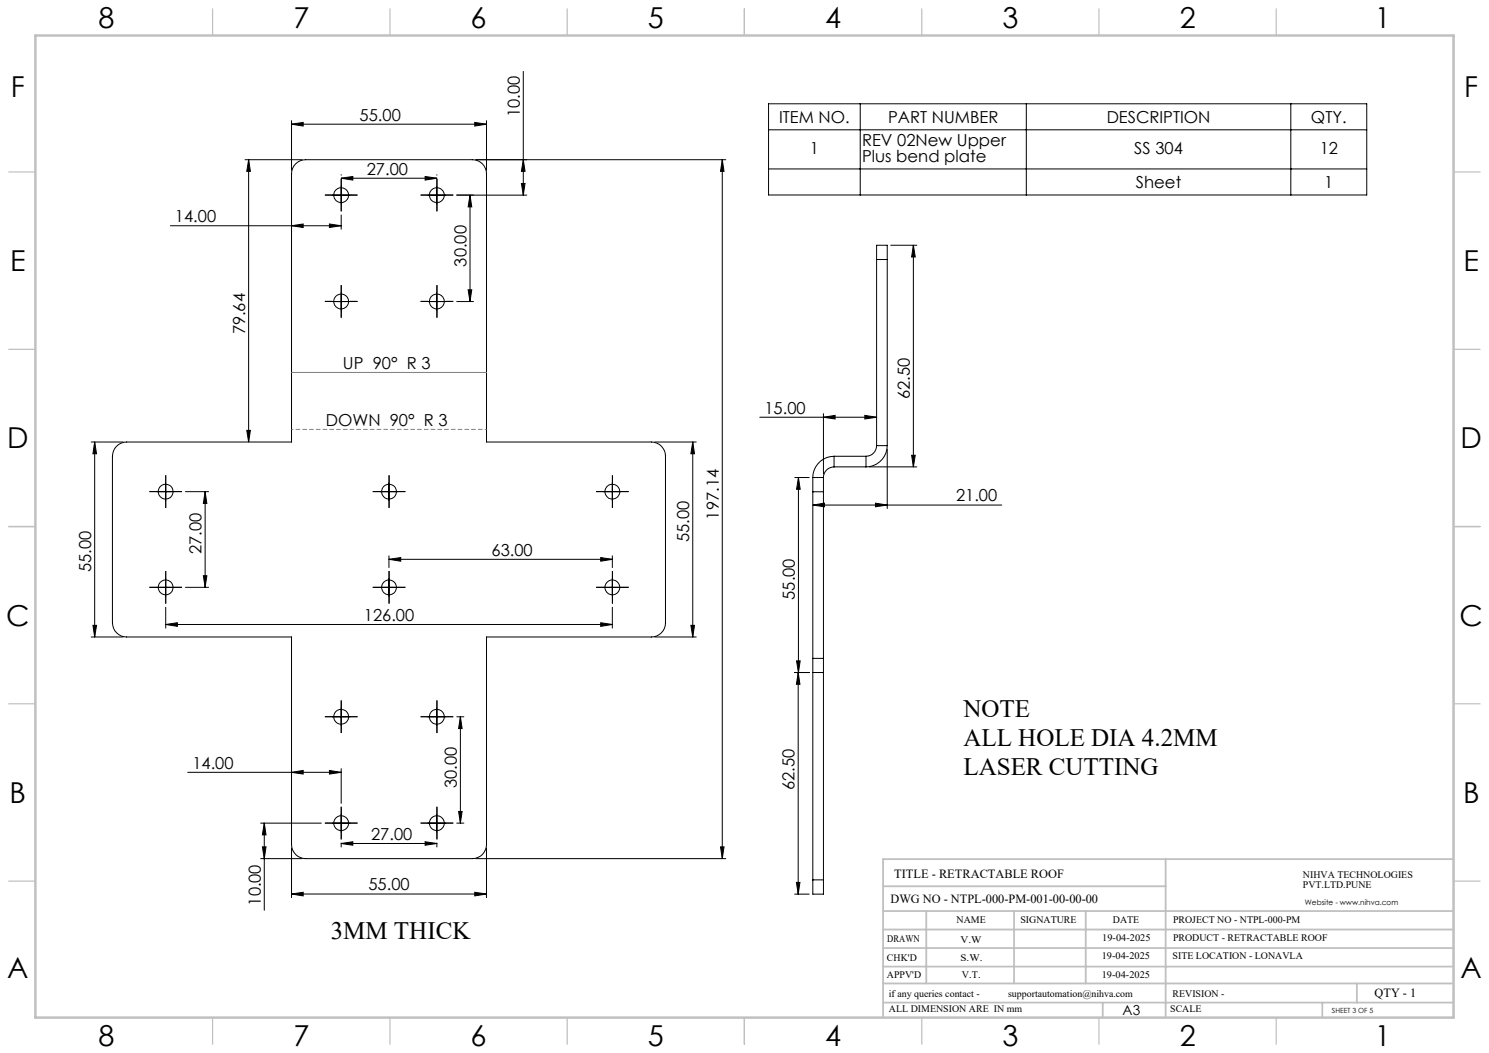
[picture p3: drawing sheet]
<svg xmlns="http://www.w3.org/2000/svg" width="420mm" height="297mm" viewBox="0 0 420 297" stroke-linecap="round" stroke-linejoin="round" font-family="sans-serif">
<g fill="none" stroke="#000" stroke-width=".28">
<path d="M82.2 35l3.3-.5v1.1zM82.2 34v14M82.2 35h55M133.9 34.5l3.3 .5-3.3 .6zM137.2 34v14M147.6 20.1v34.9M216.8 29.3h168.7v25.7h-168.7zM216.8 36.6h168.7M242.6 29.3v25.7M289.5 29.3v25.7M364.1 29.3v25.7M69.1 45h16.1"/>
<path d="M70.1 45l.5 3.3h-1zM70.1 45v79.7M83.4 46.2a3.8 3.8 0 0 1 2.8-1.2h47a4 4 0 0 1 4 4v75.7h46.5a4 4 0 0 1 4 4v47a4 4 0 0 1-4 4h-46.5v58.5a4 4 0 0 1-4 4h-47a4 4 0 0 1-4-4v-58.5h-46.5a4 4 0 0 1-4-4v-47a4 4 0 0 1 4-4h46.5v-75.7a3.8 3.8 0 0 1 1.2-2.8zM93.7 55h5M96.2 52.5v5M96.2 50.3l3.3-.5v1zM96.2 49.3v.1M96.2 50.3h27M119.9 49.8l3.3 .5-3.3 .5zM120.7 55h5M123.2 52.5v5M123.2 49.3v.1"/>
<path d="M128.8 55h19.8M132.6 55v30.1M132.6 55l.5 3.3h-1.1zM147.1 51.7h1l-.5 3.3zM147.6 45l.5 3.3h-1zM203.7 45v197.2M203.7 45l.5 3.3h-1zM204.7 45h-70.5M216.8 47.7h168.7M48 63.7h48.2M82.2 63.7l3.3-.5v1zM92.9 63.2l3.3 .5-3.3 .5z"/>
<path d="M96.2 60.6v4.1M247.3 73.2v-4h3v4M247.3 73.2v52.5M247.3 73.2h3M250.3 73.2v52.5M251.2 69.2h7.4M257.6 69.2l.6 3.3h-1.1zM257.6 69.2v62.5M93.7 85.1h5M96.2 82.5v5M120.7 85.1h5M123.2 82.5v5"/>
<path d="M128.8 85.1h4.8M132 81.7h1.1l-.5 3.4zM214.3 117.7h33M232.3 117.7l3.2-.5v1zM232.3 116.7v17M243.9 117.2l3.4 .5-3.4 .5zM25.7 124.7h9M26.7 124.7l.5 3.3h-1zM26.7 124.7v55M44.2 138.7h5M46.7 136.2v5M52.3 138.7h6.5"/>
<path d="M57.9 138.7l.4 3.3h-.9zM57.9 138.7v27M69.6 121.4h1l-.5 3.3zM107.2 138.7h5M109.7 136.2v5M170.2 138.7h5M172.7 136.2v5M184.7 124.7h11.7M195.4 124.7v55M195.4 124.7l.5 3.3h-1zM224.2 134.7h4M225.2 134.7v55"/>
<path d="M225.2 134.7l.5 3.3h-1zM229.3 134.7v4M229.3 138.7h3M229.3 138.7v47M229.3 134.7h3M232.3 134.7v4M232.3 138.7v47M235.3 128.7a6 6 0 0 0-6 6M235.3 131.7a3 3 0 0 0-3 3M235.3 128.7v3M235.3 128.7h9M235.3 131.7h9"/>
<path d="M244.3 128.7v3M245.3 131.7h13.3M247.3 125.7a3 3 0 0 1-3 3M247.3 125.7h3M250.3 125.7a6 6 0 0 1-6 6M250.3 126.7v16.7M257.1 128.4h1.1l-.6 3.3zM109.7 157.8l3.3-.5v1zM109.7 156.8v3.3M109.7 157.8h63M169.4 157.3l3.3 .5-3.3 .5zM172.7 156.8v3.3"/>
<path d="M229.3 142.4l3.3-.5v1zM229.3 142.4h53.3M246.9 141.9l3.4 .5-3.4 .5zM25.7 179.7h9M26.2 176.4h1l-.5 3.3zM44.2 165.7h5M46.7 163.2v5M46.7 176.1l3.3-.5v1.1zM46.7 171.3v5.9M46.7 176.1h126M52.3 165.7h6.5M57.4 162.4h.9l-.4 3.3z"/>
<path d="M107.2 165.7h5M109.7 163.2v5M169.4 175.6l3.3 .5-3.3 .6zM170.2 165.7h5M172.7 163.2v5M172.7 171.3v5.9M184.7 179.7h11.7M194.9 176.4h1l-.5 3.3zM96.2 199.7v5M123.2 199.7v5M224.2 189.7h4M224.7 186.4h1l-.5 3.3z"/>
<path d="M225.1 189.7v62.5M225.1 189.7l.5 3.3h-1zM229.3 185.7v4M229.3 185.7h3M229.3 189.7v58.5M229.3 189.7h3M232.3 185.7v4M232.3 189.7v58.5M53 217.8h43.2M82.2 217.8l3.3-.5v1zM92.9 217.3l3.3 .5-3.3 .5zM93.7 202.2h5"/>
<path d="M96.2 216.8v9.8M120.7 202.2h5M128.8 202.2h2M129.9 202.2l.5 3.3h-1zM129.9 202.2v30M73.5 232.2h17.1M74 238.9h1l-.5 3.3zM74.5 232.2v24.5M74.5 232.2l.5 3.3h-1zM82.2 239.2v14M93.7 232.2h5M96.2 229.7v5"/>
<path d="M96.2 237.9l3.3-.5v1zM96.2 237.8v1.1M96.2 237.9h27M119.9 237.4l3.3 .5-3.3 .5zM120.7 232.2h5M123.2 229.7v5M123.2 237.8v1.1M128.8 232.2h2M129.4 228.9h1l-.5 3.3zM137.2 239.2v14M203.2 238.9h1l-.5 3.3zM73.5 242.2h11.7"/>
<path d="M82.2 252.2l3.3-.5v1zM82.2 252.2h55M133.9 251.7l3.3 .5-3.3 .5zM134.2 242.2h70.5M224.2 252.2h4M224.6 248.9h1l-.5 3.3zM229.3 248.2v4h3v-4M229.3 248.2h3"/>
<circle cx="96.2" cy="55" r="2.1"/>
<circle cx="123.2" cy="55" r="2.11"/>
<circle cx="96.2" cy="85" r="2.1"/>
<circle cx="123.2" cy="85" r="2.11"/>
<circle cx="46.7" cy="138.7" r="2.11"/>
<circle cx="109.7" cy="138.7" r="2.11"/>
<circle cx="172.7" cy="138.7" r="2.12"/>
<circle cx="46.7" cy="165.7" r="2.1"/>
<circle cx="109.7" cy="165.7" r="2.1"/>
<circle cx="172.7" cy="165.7" r="2.11"/>
<circle cx="96.2" cy="202.2" r="2.11"/>
<circle cx="123.2" cy="202.2" r="2.12"/>
<circle cx="96.2" cy="232.2" r="2.1"/>
<circle cx="123.2" cy="232.2" r="2.11"/>
</g>
<g fill="none" stroke="#000" stroke-width=".28" stroke-dasharray="15.2 1.3 1.3 1.3" stroke-linecap="butt">
<path d="M93.7 55h-2.1M96.2 52.5v-2.1M96.2 57.5v2.1M98.7 55h2.1M120.7 55h-2.1M123.2 52.5v-2.1M123.2 57.5v2.1M125.7 55h2.1M93.7 85h-2.1M96.2 82.5v-2.1M96.2 87.5v2.1M98.7 85h2.1"/>
<path d="M120.7 85h-2.1M123.2 82.5v-2.1M123.2 87.5v2.1M125.7 85h2.1M44.2 138.7h-2.1M46.7 136.2v-2.1M49.2 138.7h2.1M107.2 138.7h-2.1M109.7 136.2v-2.1M112.2 138.7h2.1M170.2 138.7h-2.1M172.7 136.2v-2.1"/>
<path d="M175.2 138.7h2.1M46.7 141.2v2.1M109.7 141.2v2.1M172.7 141.2v2.1M44.2 165.7h-2.1M46.7 163.2v-2.1M46.7 168.2v2.1M49.2 165.7h2.1M107.2 165.7h-2.1M109.7 163.2v-2.1M109.7 168.2v2.1M112.2 165.7h2.1"/>
<path d="M170.2 165.7h-2.1M172.7 163.2v-2.1M172.7 168.2v2.1M175.2 165.7h2.1M96.2 199.7v-2.1M123.2 199.7v-2.1M93.7 202.2h-2.1M96.2 204.7v2.1M98.7 202.2h2.1M120.7 202.2h-2.1M123.2 204.7v2.1M125.7 202.2h2.1"/>
<path d="M93.7 232.2h-2.1M96.2 229.7v-2.1M96.2 234.7v2.1M98.7 232.2h2.1M120.7 232.2h-2.1M123.2 229.7v-2.1M123.2 234.7v2.1M125.7 232.2h2.1"/>
</g>
<path d="M137.2 121.1h-55" fill="none" stroke="#808080" stroke-width=".28" stroke-dasharray="1.3 .6" stroke-dashoffset=".8" stroke-linecap="butt"/>
<path d="M82.2 105.1h55" fill="none" stroke="#808080" stroke-width=".28"/>
<g fill="none" stroke="#c0c0c0" stroke-width=".35">
<path d="M60 2.5v7.5M110 2.5v7.5M160 2.5v7.5M210 2.5v7.5M260 2.5v7.5M310 2.5v7.5M360 2.5v7.5M2.5 48.5h7.5M410 48.5h7.5M2.5 98.5h7.5M410 98.5h7.5M2.5 148.5h7.5"/>
<path d="M410 148.5h7.5M2.5 198.5h7.5M410 198.5h7.5M2.5 248.5h7.5M410 248.5h7.5M60 287v7.5M110 287v7.5M160 287v7.5M210 287v7.5M260 287v7.5M310 287v7.5M360 287v7.5"/>
</g>
<g fill="none" stroke="#c0c0c0" stroke-width=".5">
<path d="M249.1 257h160.9M249.1 250h79.7M261.3 257v20.4M286 257v20.4M306.2 257v20.4M328.8 242.3v44.7M410 242.3h-160.9v44.7M249.1 272.6h160.9M249.1 267.4h160.9M249.1 262.2h160.9M249.1 277.4h160.9M382.7 277.4v5.4"/>
<path d="M249.1 282.8h160.9M311 282.8v4.2M373 282.8v4.2"/>
</g>
<path d="M10 10h400v277h-400z" fill="none" stroke="#c0c0c0" stroke-width=".7"/>
<g fill="#000">
<path d="M133.9 34.5l3.3 .5-3.3 .6zM82.2 35l3.3-.5v1.1zM92.9 63.2l3.3 .5-3.3 .5zM82.2 63.7l3.3-.5v1z"/>
<path d="M257.6 69.2l.6 3.3h-1.1zM257.1 128.4h1.1l-.6 3.3z"/>
<path d="M232.3 117.7l3.2-.5v1zM243.9 117.2l3.4 .5-3.4 .5z"/>
<path d="M69.6 121.4h1l-.5 3.3zM70.1 45l.5 3.3h-1zM129.4 228.9h1l-.5 3.3zM129.9 202.2l.5 3.3h-1zM147.1 51.7h1l-.5 3.3zM147.6 45l.5 3.3h-1z"/>
<path d="M229.3 142.4l3.3-.5v1zM246.9 141.9l3.4 .5-3.4 .5z"/>
<path d="M225.1 189.7l.5 3.3h-1zM224.6 248.9h1l-.5 3.3zM225.2 134.7l.5 3.3h-1zM224.7 186.4h1l-.5 3.3zM203.7 45l.5 3.3h-1zM203.2 238.9h1l-.5 3.3zM195.4 124.7l.5 3.3h-1zM194.9 176.4h1l-.5 3.3zM26.7 124.7l.5 3.3h-1zM26.2 176.4h1l-.5 3.3zM74.5 232.2l.5 3.3h-1zM74 238.9h1l-.5 3.3zM132.6 55l.5 3.3h-1.1zM132 81.7h1.1l-.5 3.4zM57.9 138.7l.4 3.3h-.9zM57.4 162.4h.9l-.4 3.3z"/>
<path d="M92.9 217.3l3.3 .5-3.3 .5zM82.2 217.8l3.3-.5v1z"/>
<path d="M82.2 252.2l3.3-.5v1zM133.9 251.7l3.3 .5-3.3 .5zM96.2 237.9l3.3-.5v1zM119.9 237.4l3.3 .5-3.3 .5zM96.2 50.3l3.3-.5v1zM119.9 49.8l3.3 .5-3.3 .5zM46.7 176.1l3.3-.5v1.1zM169.4 175.6l3.3 .5-3.3 .6zM109.7 157.8l3.3-.5v1zM169.4 157.3l3.3 .5-3.3 .5z"/>
</g>
<g font-size="8.1">
<text x="27.8" y="8">8</text>
<text x="82.8" y="8">7</text>
<text x="132.8" y="8">6</text>
<text x="182.8" y="8">5</text>
<text x="232.8" y="8">4</text>
<text x="282.8" y="8">3</text>
<text x="332.8" y="8">2</text>
<text x="387.8" y="8">1</text>
<text x="3" y="27.2">F</text>
<text x="413" y="27.2">F</text>
<text x="2.8" y="76.5">E</text>
<text x="412.8" y="76.5">E</text>
<text x="2" y="126.5">D</text>
<text x="412" y="126.5">D</text>
<text x="1.7" y="176.5">C</text>
<text x="411.7" y="176.5">C</text>
<text x="2.7" y="226.5">B</text>
<text x="412.7" y="226.5">B</text>
<text x="2" y="275.7">A</text>
<text x="412" y="275.7">A</text>
<text x="27.8" y="295">8</text>
<text x="82.8" y="295">7</text>
<text x="132.8" y="295">6</text>
<text x="182.8" y="295">5</text>
<text x="232.8" y="295">4</text>
<text x="282.8" y="295">3</text>
<text x="332.8" y="295">2</text>
<text x="387.8" y="295">1</text>
</g>
<g font-size="7.1">
<text x="271.8" y="202.4">NOTE</text>
<text x="271.8" y="210.4">ALL HOLE DIA 4.2MM</text>
<text x="271.8" y="218.5">LASER CUTTING</text>
<text x="93.3" y="264.8">3MM THICK</text>
</g>
<g font-size="4.7">
<text x="101.4" y="34">55.00</text>
<text x="146.6" y="33.1" transform="rotate(-90 146.6 33.1)">10.00</text>
<text x="219.8" y="34.6">ITEM NO.</text>
<text x="250.5" y="34.6">PART NUMBER</text>
<text x="312.2" y="34.6">DESCRIPTION</text>
<text x="369.8" y="34.6">QTY.</text>
<text x="243.2" y="41.1">REV 02New Upper</text>
<text x="228.4" y="43.4">1</text>
<text x="243.2" y="45.6">Plus bend plate</text>
<text x="319.9" y="43.4">SS 304</text>
<text x="372.2" y="43.4">12</text>
<text x="103.5" y="49.2">27.00</text>
<text x="320.4" y="53">Sheet</text>
<text x="373.5" y="53">1</text>
<text x="49.3" y="62.6">14.00</text>
<text x="131.6" y="75.2" transform="rotate(-90 131.6 75.2)">30.00</text>
<text x="69.1" y="94.3" transform="rotate(-90 69.1 94.3)">79.64</text>
<text x="96.7" y="104.1">UP 90° R 3</text>
<text x="256.6" y="112.6" transform="rotate(-90 256.6 112.6)">62.50</text>
<text x="215.6" y="116.6">15.00</text>
<text x="91.9" y="120.1">DOWN 90° R 3</text>
<text x="269.7" y="141.4">21.00</text>
<text x="202.7" y="146.5" transform="rotate(-90 202.7 146.5)">197.14</text>
<text x="194.4" y="152.9" transform="rotate(-90 194.4 152.9)">55.00</text>
<text x="25.7" y="161.4" transform="rotate(-90 25.7 161.4)">55.00</text>
<text x="56.9" y="156.3" transform="rotate(-90 56.9 156.3)">27.00</text>
<text x="138.7" y="156.7">63.00</text>
<text x="224.2" y="169.2" transform="rotate(-90 224.2 169.2)">55.00</text>
<text x="102.6" y="175.1">126.00</text>
<text x="54.3" y="216.8">14.00</text>
<text x="128.9" y="222.3" transform="rotate(-90 128.9 222.3)">30.00</text>
<text x="224.1" y="222.8" transform="rotate(-90 224.1 222.8)">62.50</text>
<text x="104.7" y="236.9">27.00</text>
<text x="103.9" y="251.1">55.00</text>
<text x="73.5" y="255.4" transform="rotate(-90 73.5 255.4)">10.00</text>
</g>
<text font-size="3.9" x="316.7" y="286.4">A3</text>
<g font-size="3.5">
<text x="252.2" y="247.6">TITLE - RETRACTABLE ROOF</text>
<text x="251.2" y="254.7">DWG NO - NTPL-000-PM-001-00-00-00</text>
<text x="387.7" y="281.1">QTY - 1</text>
</g>
<g font-size="2.8">
<text x="367.5" y="247.6">NIHVA TECHNOLOGIES</text>
<text x="367.5" y="250.5">PVT.LTD.PUNE</text>
<text x="269.8" y="260.3">NAME</text>
<text x="287.8" y="260.3">SIGNATURE</text>
<text x="313.9" y="260.4">DATE</text>
<text x="330.9" y="260.4">PROJECT NO - NTPL-000-PM</text>
<text x="250.3" y="265.6">DRAWN</text>
<text x="270.9" y="266.1">V.W</text>
<text x="310.9" y="265.5">19-04-2025</text>
<text x="330.9" y="265.5">PRODUCT - RETRACTABLE ROOF</text>
<text x="250.2" y="271.1">CHK'D</text>
<text x="250.2" y="275.8">APPV'D</text>
<text x="270.9" y="271.1">S.W.</text>
<text x="271.3" y="275.8">V.T.</text>
<text x="310.8" y="270.6">19-04-2025</text>
<text x="310.8" y="275.8">19-04-2025</text>
<text x="330.7" y="270.6">SITE LOCATION - LONAVLA</text>
<text x="250.7" y="281.1">if any queries contact -</text>
<text x="284.3" y="281.1">supportautomation@nihva.com</text>
<text x="330.7" y="281.1">REVISION -</text>
<text x="250.7" y="285.6">ALL DIMENSION ARE IN mm</text>
<text x="330.1" y="285.6">SCALE</text>
</g>
<text font-size="2.1" x="368.1" y="255.1">Website - www.nihva.com</text>
<text font-size="2" x="375.7" y="285.6">SHEET 3 OF 5</text>
</svg>
